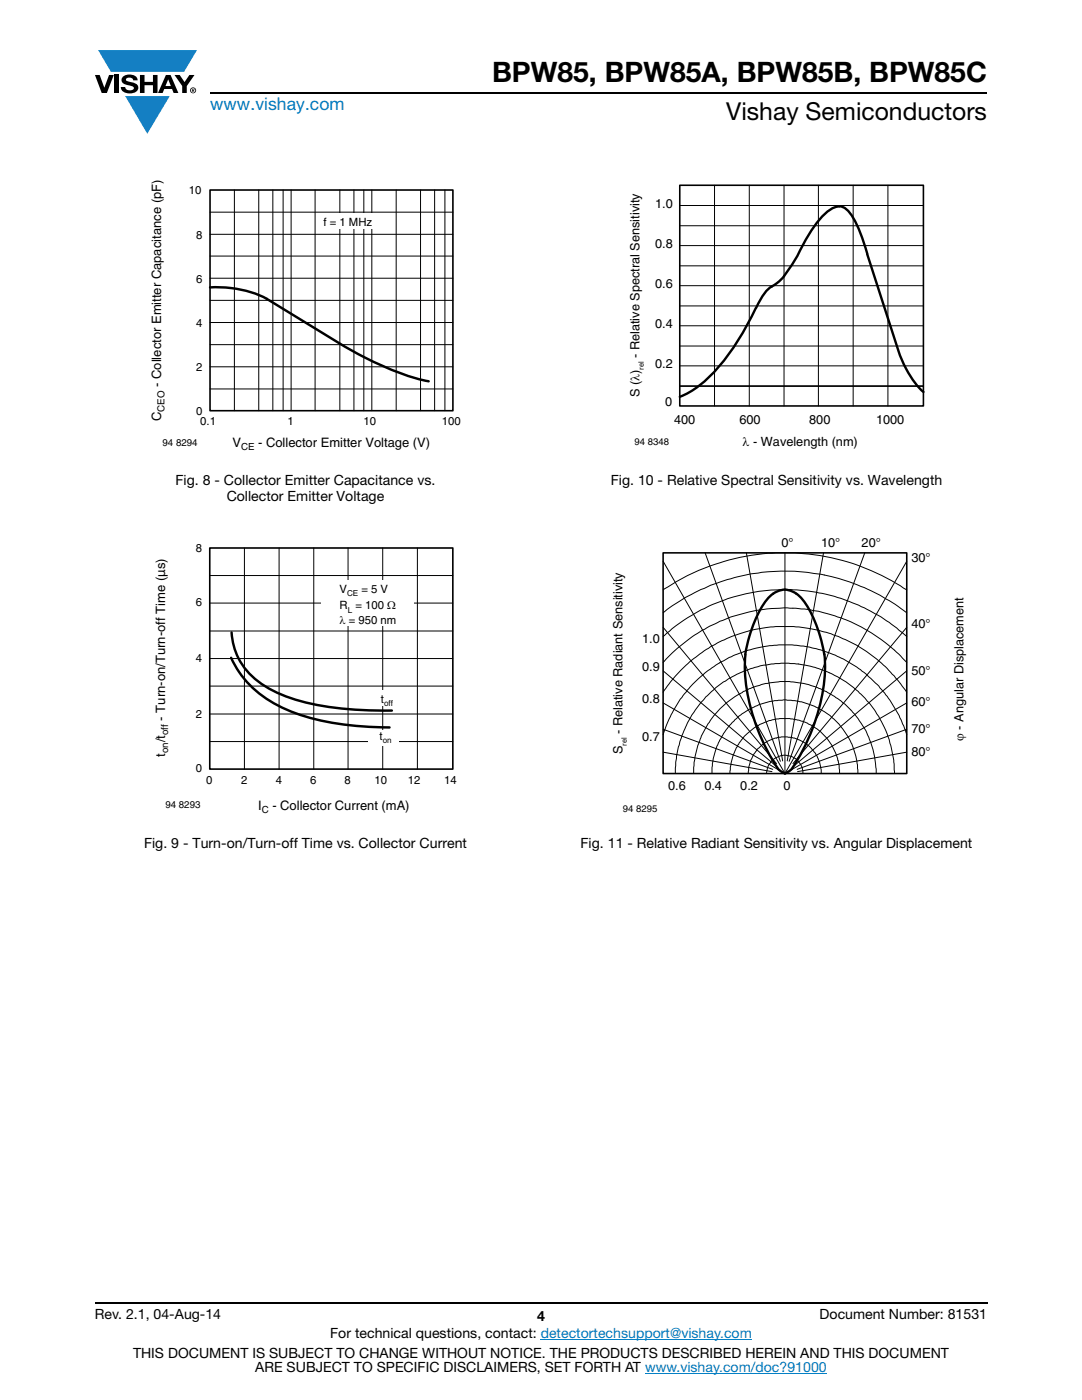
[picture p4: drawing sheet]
<svg xmlns="http://www.w3.org/2000/svg" width="216mm" height="279mm" viewBox="0 0 216 279" stroke-linecap="round" stroke-linejoin="round" font-family="sans-serif">
<g fill="#147fc3">
<path d="M19.6 10h19.7l-2.6 4.3h-1.1h-13.5z"/>
<path d="M25 19.2h8.9l-4.5 7.5z"/>
</g>
<g fill="#000">
<path d="M18.9 15h1l.9 2.5 1-2.5h.9l-1.4 3.6h-1zM22.9 15h.9v3.6h-.9zM24.6 15.3a2.1 2.1 0 0 1 2.8 .3l.1 .4h-.9a.79 .79 0 0 0-.7-.5 .79 .79 0 0 0-.8 .4l.3 .3 1 .2a1.08 1.08 0 0 1 1.2 1 1.08 1.08 0 0 1-1.1 1.2 1.73 1.73 0 0 1-2.4-1.2h.9a.96 .96 0 0 0 .8 .6 .96 .96 0 0 0 .9-.4 1.31 1.31 0 0 0-1.2-.6 1.03 1.03 0 0 1-1.1-.6 1.03 1.03 0 0 1 .2-1.1zM27.9 15h.9v1.3h1.7v-1.3h.9v3.6h-.9v-1.6h-1.7v1.6h-.9zM34.8 15h1.1l.9 1.4 1-1.4h1l-1.5 2.2v1.4h-.9v-1.4z"/>
<path d="M33.6 15.9l.5 1.3h-1.1zM33.1 15l-1.6 3.6h1l.3-.8h1.5l.3 .8h1l-1.6-3.6z"/>
<path d="M38.4 17.8h.2v.2h-.2zM38.3 17.7v.7h.1v-.3l.4 .3-.2-.3 .2-.2-.1-.2z"/>
<path d="M38.1 18a.46 .46 0 0 1 .9 0 .46 .46 0 0 1-.9 0zM37.9 18a.6 .6 0 0 0 1.2 0 .6 .6 0 0 0-1.2 0z"/>
</g>
<path d="M42 18.6h155M18.9 260h178.1" fill="none" stroke="#000" stroke-width=".36"/>
<path d="M107.9 267.3h42.1M128.7 274h36.3" fill="none" stroke="#007ec4" stroke-width=".2"/>
<path d="M30 35.9h61.9v54.6h-61.9z" fill="#fff"/>
<path d="M41.9 37.9h48.5v44.1h-48.5z" fill="none" stroke="#000" stroke-width=".32"/>
<g fill="none" stroke="#000" stroke-width=".2">
<path d="M46.8 37.9v44.1M51.6 37.9v44.1M54.4 37.9v44.1M56.5 37.9v44.1M58.1 37.9v44.1M62.9 37.9v44.1M67.8 37.9v44.1M70.6 37.9v44.1M72.6 37.9v44.1M74.2 37.9v44.1M79.1 37.9v44.1M83.9 37.9v44.1"/>
<path d="M86.7 37.9v44.1M88.8 37.9v44.1M41.9 59.9h48.5M41.9 55.5h48.5M41.9 51.1h48.5M41.9 46.8h48.5M41.9 42.3h48.5M41.9 77.6h48.5M41.9 73.2h48.5M41.9 68.8h48.5M41.9 64.4h48.5"/>
</g>
<path d="M64.6 42.6h11.4v3.1h-11.4z" fill="#fff"/>
<path d="M41.9 57.4a22.1 22.1 0 0 1 11.3 2.2l14.5 8.9a65 65 0 0 0 17 7.4l.8 .2" fill="none" stroke="#000" stroke-width=".49"/>
<path d="M30.7 108.1h60.5v54.8h-60.5z" fill="#fff"/>
<g fill="none" stroke="#000" stroke-width=".2">
<path d="M41.9 114.9h48.5M48.8 109.4v44.1M55.7 109.4v44.1M62.6 109.4v44.1M69.5 109.4v44.1M76.4 109.4v44.1M83.3 109.4v44.1M41.9 136.9h48.5M41.9 131.4h48.5M41.9 125.9h48.5M41.9 120.4h48.5M41.9 148h48.5"/>
<path d="M41.9 142.5h48.5"/>
</g>
<path d="M41.9 109.4h48.5v44.1h-48.5z" fill="none" stroke="#000" stroke-width=".32"/>
<g fill="#fff">
<path d="M64.1 115.8h18.4v9.2h-18.4z"/>
<path d="M73.6 137.8h6v3.1h-6z"/>
<path d="M73.6 145.7h6v3.1h-6z"/>
</g>
<path d="M46.1 131.3a20.2 20.2 0 0 0 11.3 10.4 53 53 0 0 0 20.3 3.5M46.2 126.2a13.3 13.3 0 0 0 7.2 11.1 36.9 36.9 0 0 0 14.6 4.1l4.9 .3 5.3 .1" fill="none" stroke="#000" stroke-width=".49"/>
<path d="M125.4 36.8h59.1v52.7h-59.1z" fill="#fff"/>
<path d="M167.5 41.2a6 6 0 0 0-4 2.6l-1.4 1.9-1.5 2.5a32.7 32.7 0 0 1-4.9 7.7l-.9 .8a7.1 7.1 0 0 0-3.5 3.9l-.4 .8M167.5 41.2a3.2 3.2 0 0 1 2.5 1.9l1.6 3.1 1.5 4.4M173.1 50.8l6.2 19.3a20 20 0 0 0 5 8.1M150.8 61.5a44.9 44.9 0 0 1-11 15.2 15.2 15.2 0 0 1-4.2 2.5" fill="none" stroke="#000" stroke-width=".48"/>
<path d="M135.6 37h48.7v44h-48.7z" fill="none" stroke="#000" stroke-width=".32"/>
<g fill="none" stroke="#000" stroke-width=".2">
<path d="M142.6 37v44M149.5 37v44M156.4 37v44M163.3 37v44M170.2 37v44M177.2 37v44M135.6 57h48.7M135.6 53.1h48.7M135.6 49h48.7M135.6 45.1h48.7M135.6 41h48.7M135.6 77.1h48.7"/>
<path d="M135.6 73h48.7M135.6 69.1h48.7M135.6 65h48.7M135.6 61.1h48.7"/>
</g>
<path d="M122 106.9h70.8v55.6h-70.8z" fill="#fff"/>
<path d="M156.6 117.7a5.4 5.4 0 0 0-4.4 3 28.5 28.5 0 0 0-3.5 9.9M156.6 117.7a5.4 5.4 0 0 1 4.3 3 28.5 28.5 0 0 1 3.6 9.9M164.5 130.6a36 36 0 0 1-4.3 19.1l-1.3 2.4a3.9 3.9 0 0 1-2.3 2.3 3.9 3.9 0 0 1-2.2-2.3 38.6 38.6 0 0 1-5.7-20.4v-1.1" fill="none" stroke="#000" stroke-width=".48"/>
<path d="M132.3 110.3h48.6v44.1h-48.6z" fill="none" stroke="#000" stroke-width=".32"/>
<g fill="none" stroke="#000" stroke-width=".2">
<path d="M132.3 117.7a44.1 44.1 0 0 1 22.6-7.4h3.8a43.7 43.7 0 0 1 22.2 7.4M132.3 112l24.3 42.4M140.7 110.3l15 41.6M148.9 110.3l7.3 41.6M156.6 110.3v44.1M164.3 110.3l-7.2 41.6M172.6 110.3l-15.1 41.6M180.9 112l-24.3 42.4M132.3 122.3l.4-.3a38.8 38.8 0 0 1 14.4-6.9 39.6 39.6 0 0 1 11.2-1.1 40.1 40.1 0 0 1 22.6 8.3M132.3 127a35.7 35.7 0 0 1 9.9-6.4 36 36 0 0 1 17.5-2.8 36 36 0 0 1 21.2 9.2M132.3 138.1a29 29 0 0 1 22.5-13.1h3.6a28.9 28.9 0 0 1 10.3 2.6l2.2 1.2a29.6 29.6 0 0 1 10 9.3M132.3 133.9l22.3 18.8"/>
<path d="M132.3 125.2l22.6 27.2M180.9 132.2a32.7 32.7 0 0 0-48.6 0M180.9 125.2l-22.7 27.2M180.9 133.9l-22.3 18.8M132.3 146.6l1.6-4 1.8-3.1a25.7 25.7 0 0 1 8.7-7.6l1.1-.7a27.3 27.3 0 0 1 9.9-2.5h2.7a27.3 27.3 0 0 1 10.2 2.8l2.7 1.6a25.2 25.2 0 0 1 6.6 6.6l1.8 3.1 1.5 3.8M132.3 145.5l21.9 8M132.3 150.1l21.7 3.9M132.3 140.3l24.3 14.1M142.1 154.4a14.1 14.1 0 0 1 1.3-6.2 14.6 14.6 0 0 1 23-4.7 14.5 14.5 0 0 1 4.8 10.9M153 154.4a3.7 3.7 0 0 1 5.8-3 3.9 3.9 0 0 1 1.5 3M163.9 154.4a7.4 7.4 0 0 0-2.6-5.6 8.1 8.1 0 0 0-4.2-1.7h-1.2a8.3 8.3 0 0 0-3.8 1.6l-.7 .6a7.7 7.7 0 0 0-2.1 5.1M167.5 154.4a11.1 11.1 0 0 0-9.9-11l-2.3 .1a11 11 0 0 0-9.6 10.9"/>
<path d="M174.8 154.4a18.4 18.4 0 0 0-5.1-12.7l-1.1-1.2a19 19 0 0 0-11.1-4.5h-1.9a18.5 18.5 0 0 0-16.3 12.7l-.8 3.5-.1 2.2M178.5 154.4l-.2-2.7-.7-3.3a21.7 21.7 0 0 0-3.1-6.7 22.7 22.7 0 0 0-8-6.9 21.7 21.7 0 0 0-9.1-2.4h-1.5a23.3 23.3 0 0 0-8.2 1.9l-.7 .3a23.2 23.2 0 0 0-9 8.1l-.9 1.7-1.4 3.6a25.5 25.5 0 0 0-.9 6.4M180.9 140.3l-24.3 14.1M180.9 145.5l-21.8 8M180.9 150.1l-21.8 3.9"/>
</g>
<text font-size="5.6" x="98.2" y="16.4">BPW85, BPW85A, BPW85B, BPW85C</text>
<text font-size="4.9" x="144.9" y="24">Vishay Semiconductors</text>
<text font-size="3.5" fill="#007ec4" x="42" y="21.9">www.vishay.com</text>
<g font-size="2.8">
<text x="35" y="96.8">Fig. 8 - Collector Emitter Capacitance vs.</text>
<text x="45.2" y="100">Collector Emitter Voltage</text>
<text x="121.9" y="96.8">Fig. 10 - Relative Spectral Sensitivity vs. Wavelength</text>
<text x="28.7" y="169.2">Fig. 9 - Turn-on/Turn-off Time vs. Collector Current</text>
<text x="115.8" y="169.2">Fig. 11 - Relative Radiant Sensitivity vs. Angular Displacement</text>
<text x="18.9" y="263.3">Rev. 2.1, 04-Aug-14</text>
<text x="107.2" y="263.6">4</text>
<text x="163.6" y="263.3">Document Number: 81531</text>
<text x="65.9" y="267.1">For technical questions, contact: detectortechsupport@vishay.com</text>
<text x="26.5" y="271">THIS DOCUMENT IS SUBJECT TO CHANGE WITHOUT NOTICE. THE PRODUCTS DESCRIBED HEREIN AND THIS DOCUMENT</text>
<text x="50.9" y="273.8">ARE SUBJECT TO SPECIFIC DISCLAIMERS, SET FORTH AT www.vishay.com/doc?91000</text>
</g>
<g font-size="2.6">
<text x="32.2" y="77.2" transform="rotate(-90 32.2 77.2)">- Collector Emitter Capacitance (pF)</text>
<text x="32.2" y="84" transform="rotate(-90 32.2 84)">C</text>
<text x="46.4" y="89.3">V</text>
<text x="51.5" y="89.3">- Collector Emitter Voltage (V)</text>
<text x="32.9" y="143.8" transform="rotate(-90 32.9 143.8)">- Turn-on/Turn-off Time (µs)</text>
<text x="32.9" y="148.1" transform="rotate(-90 32.9 148.1)">/t</text>
<text x="32.9" y="151" transform="rotate(-90 32.9 151)">t</text>
<text x="51.5" y="161.7">I</text>
<text x="54.4" y="161.7">- Collector Current (mA)</text>
</g>
<g font-size="2.5">
<text x="130.7" y="41.5">1.0</text>
<text x="130.7" y="49.5">0.8</text>
<text x="130.7" y="57.5">0.6</text>
<text x="130.7" y="65.5">0.4</text>
<text x="127.6" y="71.5" transform="rotate(-90 127.6 71.5)">- Relative Spectral Sensitivity</text>
<text x="130.7" y="73.5">0.2</text>
<text x="127.6" y="79.3" transform="rotate(-90 127.6 79.3)">S (λ)</text>
<text x="132.7" y="81.1">0</text>
<text x="134.5" y="84.6">400</text>
<text x="147.5" y="84.6">600</text>
<text x="148.2" y="89">λ - Wavelength (nm)</text>
<text x="161.5" y="84.6">800</text>
<text x="174.8" y="84.6">1000</text>
<text x="155.9" y="109.1">0°</text>
<text x="163.9" y="109.1">10°</text>
<text x="171.9" y="109.1">20°</text>
<text x="181.8" y="112.2">30°</text>
<text x="181.8" y="125.3">40°</text>
<text x="128.1" y="128.2">1.0</text>
<text x="128.1" y="133.9">0.9</text>
<text x="181.8" y="134.8">50°</text>
<text x="128.1" y="140.3">0.8</text>
<text x="181.8" y="140.8">60°</text>
<text x="124.2" y="146.5" transform="rotate(-90 124.2 146.5)">- Relative Radiant Sensitivity</text>
<text x="128.1" y="148">0.7</text>
<text x="181.8" y="146.2">70°</text>
<text x="192.2" y="147.8" transform="rotate(-90 192.2 147.8)">ϕ - Angular Displacement</text>
<text x="124.2" y="150.6" transform="rotate(-90 124.2 150.6)">S</text>
<text x="181.8" y="151">80°</text>
<text x="133.3" y="157.7">0.6</text>
<text x="140.5" y="157.7">0.4</text>
<text x="147.7" y="157.7">0.2</text>
<text x="156.3" y="157.7">0</text>
</g>
<g font-size="2.3">
<text x="37.7" y="38.7">10</text>
<text x="39.1" y="47.7">8</text>
<text x="64.5" y="45.1">f = 1 MHz</text>
<text x="39.1" y="56.5">6</text>
<text x="39.1" y="65.3">4</text>
<text x="39.1" y="74.1">2</text>
<text x="39.1" y="82.8">0</text>
<text x="40" y="84.8">0.1</text>
<text x="57.4" y="84.8">1</text>
<text x="72.5" y="84.8">10</text>
<text x="88.2" y="84.8">100</text>
<text x="39.1" y="110.1">8</text>
<text x="67.8" y="118.3">V</text>
<text x="72.1" y="118.3">= 5 V</text>
<text x="39.1" y="120.9">6</text>
<text x="67.8" y="124.5">λ</text>
<text x="67.8" y="121.6">R</text>
<text x="69.6" y="124.5">= 950 nm</text>
<text x="70.9" y="121.6">= 100</text>
<text x="77.2" y="121.6">Ω</text>
<text x="39.1" y="132.1">4</text>
<text x="39.1" y="143.3">2</text>
<text x="76" y="140.2">t</text>
<text x="75.7" y="147.7">t</text>
<text x="39.1" y="154">0</text>
<text x="41.2" y="156.5">0</text>
<text x="48.1" y="156.5">2</text>
<text x="55" y="156.5">4</text>
<text x="61.9" y="156.5">6</text>
<text x="68.7" y="156.5">8</text>
<text x="74.7" y="156.5">10</text>
<text x="81.4" y="156.5">12</text>
<text x="88.7" y="156.5">14</text>
</g>
<g font-size="2">
<text x="33" y="161.2">94 8293</text>
<text x="52.2" y="162.3">C</text>
</g>
<g font-size="1.9">
<text x="32.8" y="82.2" transform="rotate(-90 32.8 82.2)">CEO</text>
<text x="32.4" y="88.9">94 8294</text>
<text x="48.1" y="89.9">CE</text>
<text x="126.6" y="88.7">94 8348</text>
<text x="33.6" y="146.7" transform="rotate(-90 33.6 146.7)">off</text>
<text x="33.6" y="150.3" transform="rotate(-90 33.6 150.3)">on</text>
<text x="124.3" y="162.1">94 8295</text>
</g>
<g font-size="1.6">
<text x="69.3" y="119">CE</text>
<text x="69.4" y="122.3">L</text>
<text x="76.6" y="140.9">off</text>
<text x="76.4" y="148.3">on</text>
</g>
<g font-size="1.5">
<text x="128.5" y="73.8" transform="rotate(-90 128.5 73.8)">rel</text>
<text x="125.1" y="148.9" transform="rotate(-90 125.1 148.9)">rel</text>
</g>
</svg>
